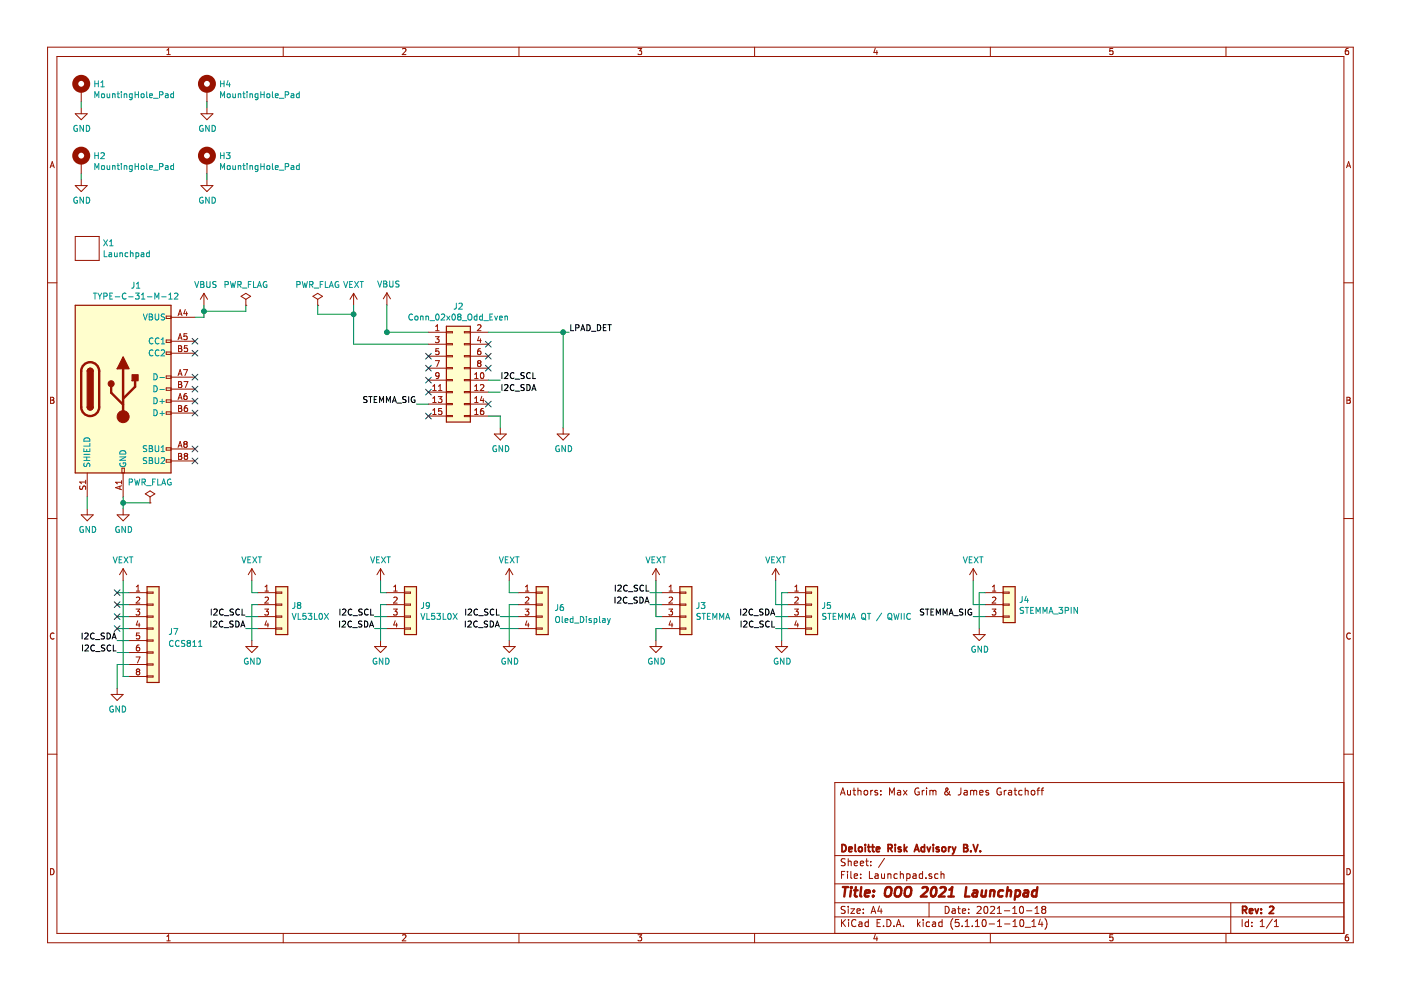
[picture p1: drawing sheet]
EESchema Schematic File Version 4
EELAYER 30 0
EELAYER END
$Descr A4 11693 8268
encoding utf-8
Sheet 1 1
Title "OOO 2021 Launchpad"
Date "2021-10-18"
Rev "2"
Comp "Deloitte Risk Advisory B.V."
Comment1 ""
Comment2 ""
Comment3 ""
Comment4 "Authors: Max Grim & James Gratchoff"
$EndDescr
$Comp
L Mechanical:MountingHole_Pad H1
U 1 1
P 675 750
F 0 "H1" H 775 799 50  0000 L CNN
F 1 "MountingHole_Pad" H 775 708 50  0000 L CNN
F 2 "MountingHole:MountingHole_4.3mm_M4_Pad_Via" H 675 750 50  0001 C CNN
F 3 "~" H 675 750 50  0001 C CNN
	1    675  750 
	1    0    0    -1  
$EndComp
$Comp
L Mechanical:MountingHole_Pad H4
U 1 1
P 1725 750
F 0 "H4" H 1825 799 50  0000 L CNN
F 1 "MountingHole_Pad" H 1825 708 50  0000 L CNN
F 2 "MountingHole:MountingHole_4.3mm_M4_Pad_Via" H 1725 750 50  0001 C CNN
F 3 "~" H 1725 750 50  0001 C CNN
	1    1725 750 
	1    0    0    -1  
$EndComp
$Comp
L Mechanical:MountingHole_Pad H2
U 1 1
P 675 1350
F 0 "H2" H 775 1399 50  0000 L CNN
F 1 "MountingHole_Pad" H 775 1308 50  0000 L CNN
F 2 "MountingHole:MountingHole_4.3mm_M4_Pad_Via" H 675 1350 50  0001 C CNN
F 3 "~" H 675 1350 50  0001 C CNN
	1    675  1350
	1    0    0    -1  
$EndComp
$Comp
L Mechanical:MountingHole_Pad H3
U 1 1
P 1725 1350
F 0 "H3" H 1825 1399 50  0000 L CNN
F 1 "MountingHole_Pad" H 1825 1308 50  0000 L CNN
F 2 "MountingHole:MountingHole_4.3mm_M4_Pad_Via" H 1725 1350 50  0001 C CNN
F 3 "~" H 1725 1350 50  0001 C CNN
	1    1725 1350
	1    0    0    -1  
$EndComp
$Comp
L Connector_Generic:Conn_01x04 J3
U 1 1
P 5725 5050
F 0 "J3" H 5805 5042 50  0000 L CNN
F 1 "STEMMA" H 5805 4951 50  0000 L CNN
F 2 "Launchpad:CONN-SMD_2001SMT-4P-WT" H 5725 5050 50  0001 C CNN
F 3 "https://datasheet.lcsc.com/lcsc/1810241220_Ckmtw-Shenzhen-Cankemeng-W-2001M04P-0400_C132498.pdf" H 5725 5050 50  0001 C CNN
F 4 "C132498" H 5725 5050 50  0001 C CNN "LCSC"
F 5 "4 Header PH 0.079\"(2.00mm) Male Pin SMD,P=2mm Wire To Board / Wire To Wire Connector ROHS" H 5725 5050 50  0001 C CNN "Description"
	1    5725 5050
	1    0    0    -1  
$EndComp
$Comp
L Connector_Generic:Conn_01x03 J4
U 1 1
P 8425 5050
F 0 "J4" H 8505 5092 50  0000 L CNN
F 1 "STEMMA_3PIN" H 8505 5001 50  0000 L CNN
F 2 "Launchpad:CONN-SMD_3P-P2.00_2001SMT-3P_P" H 8425 5050 50  0001 C CNN
F 3 "https://datasheet.lcsc.com/lcsc/1811151525_Ckmtw-Shenzhen-Cankemeng-W-2001M03P-0400_C155895.pdf~" H 8425 5050 50  0001 C CNN
F 4 "C155895" H 8425 5050 50  0001 C CNN "LCSC"
F 5 "3 Header PH 0.079\"(2.00mm) Male Pin SMD,P=2mm Wire To Board / Wire To Wire Connector ROHS" H 8425 5050 50  0001 C CNN "Description"
	1    8425 5050
	1    0    0    -1  
$EndComp
$Comp
L Connector_Generic:Conn_01x04 J5
U 1 1
P 6775 5050
F 0 "J5" H 6855 5042 50  0000 L CNN
F 1 "STEMMA QT / QWIIC" H 6855 4951 50  0000 L CNN
F 2 "Launchpad:CONN-SMD_1.0T-4P" H 6775 5050 50  0001 C CNN
F 3 "https://datasheet.lcsc.com/lcsc/1811082116_BOOMELE-Boom-Precision-Elec-C145956_C145956.pdf" H 6775 5050 50  0001 C CNN
F 4 "C145956" H 6775 5050 50  0001 C CNN "LCSC"
F 5 "4 Header SH 0.039\"(1.00mm) Male Pin SMD,P=1mm Wire To Board / Wire To Wire Connector ROHS" H 6775 5050 50  0001 C CNN "Description"
	1    6775 5050
	1    0    0    -1  
$EndComp
$Comp
L Connector_Generic:Conn_01x04 J6
U 1 1
P 4525 5050
F 0 "J6" H 4625 5025 50  0000 L CNN
F 1 "Oled_Display" H 4625 4925 50  0000 L CNN
F 2 "Connector_PinSocket_2.54mm:PinSocket_1x04_P2.54mm_Horizontal" H 4525 5050 50  0001 C CNN
F 3 "https://datasheet.lcsc.com/lcsc/2010160505_CJT-Changjiang-Connectors-A2541HWR-4P_C225512.pdf" H 4525 5050 50  0001 C CNN
F 4 "C225512" H 4525 5050 50  0001 C CNN "LCSC"
	1    4525 5050
	1    0    0    -1  
$EndComp
$Comp
L Connector_Generic:Conn_01x08 J7
U 1 1
P 1275 5250
F 0 "J7" H 1400 5225 50  0000 L CNN
F 1 "CCS811" H 1400 5125 50  0000 L CNN
F 2 "Connector_PinSocket_2.54mm:PinSocket_1x08_P2.54mm_Vertical" H 1275 5250 50  0001 C CNN
F 3 "https://datasheet.lcsc.com/lcsc/1912111437_HOAUC-2685Y-108CNG1SNA01_C350308.pdf" H 1275 5250 50  0001 C CNN
F 4 "C350308" H 1275 5250 50  0001 C CNN "LCSC"
	1    1275 5250
	1    0    0    -1  
$EndComp
NoConn ~ 1625 3150
NoConn ~ 1625 3250
NoConn ~ 1625 3350
NoConn ~ 1625 3450
NoConn ~ 1625 3750
NoConn ~ 1625 3850
Wire Wire Line
	1025 4150 1025 4200
$Comp
L power:GND #PWR0106
U 1 1
P 1025 4250
F 0 "#PWR0106" H 1025 4000 50  0001 C CNN
F 1 "GND" H 1030 4077 50  0000 C CNN
F 2 "" H 1025 4250 50  0001 C CNN
F 3 "" H 1025 4250 50  0001 C CNN
	1    1025 4250
	1    0    0    -1  
$EndComp
$Comp
L power:GND #PWR0107
U 1 1
P 725 4250
F 0 "#PWR0107" H 725 4000 50  0001 C CNN
F 1 "GND" H 730 4077 50  0000 C CNN
F 2 "" H 725 4250 50  0001 C CNN
F 3 "" H 725 4250 50  0001 C CNN
	1    725  4250
	1    0    0    -1  
$EndComp
Wire Wire Line
	725  4150 725  4250
$Comp
L LaunchPad:TYPE-C-31-M-12 J1
U 1 1
P 1025 3250
F 0 "J1" H 1132 4117 50  0000 C CNN
F 1 "TYPE-C-31-M-12" H 1132 4026 50  0000 C CNN
F 2 "Launchpad:TYPE-C-31-M-12" H 2200 2475 50  0001 C CNN
F 3 "https://datasheet.lcsc.com/szlcsc/1912111437_LOWPOWER-LPW5209AB5F_C387727.pdf" H 1175 3250 50  0001 C CNN
F 4 "C165948" H 1900 2375 50  0001 C CNN "LCSC"
	1    1025 3250
	1    0    0    -1  
$EndComp
$Comp
L LaunchPad:Launchpad X1
U 1 1
P 725 2075
F 0 "X1" H 853 2121 50  0000 L CNN
F 1 "Launchpad" H 853 2030 50  0000 L CNN
F 2 "Launchpad:Launchpad" H 725 2075 50  0001 C CNN
F 3 "" H 725 2075 50  0001 C CNN
	1    725  2075
	1    0    0    -1  
$EndComp
Wire Wire Line
	675  850  675  900 
Wire Wire Line
	675  1450 675  1500
Wire Wire Line
	1725 850  1725 900 
Wire Wire Line
	1725 1450 1725 1500
$Comp
L power:GND #PWR0108
U 1 1
P 1725 1500
F 0 "#PWR0108" H 1725 1250 50  0001 C CNN
F 1 "GND" H 1730 1327 50  0000 C CNN
F 2 "" H 1725 1500 50  0001 C CNN
F 3 "" H 1725 1500 50  0001 C CNN
	1    1725 1500
	1    0    0    -1  
$EndComp
$Comp
L power:GND #PWR0109
U 1 1
P 675 1500
F 0 "#PWR0109" H 675 1250 50  0001 C CNN
F 1 "GND" H 680 1327 50  0000 C CNN
F 2 "" H 675 1500 50  0001 C CNN
F 3 "" H 675 1500 50  0001 C CNN
	1    675  1500
	1    0    0    -1  
$EndComp
$Comp
L power:GND #PWR0110
U 1 1
P 675 900
F 0 "#PWR0110" H 675 650 50  0001 C CNN
F 1 "GND" H 680 727 50  0000 C CNN
F 2 "" H 675 900 50  0001 C CNN
F 3 "" H 675 900 50  0001 C CNN
	1    675  900 
	1    0    0    -1  
$EndComp
$Comp
L power:GND #PWR0111
U 1 1
P 1725 900
F 0 "#PWR0111" H 1725 650 50  0001 C CNN
F 1 "GND" H 1730 727 50  0000 C CNN
F 2 "" H 1725 900 50  0001 C CNN
F 3 "" H 1725 900 50  0001 C CNN
	1    1725 900 
	1    0    0    -1  
$EndComp
Wire Wire Line
	3575 3375 3475 3375
Wire Wire Line
	4075 3475 4175 3475
Text Label 3475 3375 2    50   ~ 0
STEMMA_SIG
Wire Wire Line
	4075 3275 4175 3275
Wire Wire Line
	4075 3175 4175 3175
Text Label 4750 2775 0    50   ~ 0
LPAD_DET
Wire Wire Line
	4175 3475 4175 3575
$Comp
L power:GND #PWR0112
U 1 1
P 4175 3575
F 0 "#PWR0112" H 4175 3325 50  0001 C CNN
F 1 "GND" H 4180 3402 50  0000 C CNN
F 2 "" H 4175 3575 50  0001 C CNN
F 3 "" H 4175 3575 50  0001 C CNN
	1    4175 3575
	1    0    0    -1  
$EndComp
NoConn ~ 3575 2975
NoConn ~ 3575 3075
NoConn ~ 3575 3175
Wire Wire Line
	1625 2650 1700 2650
Wire Wire Line
	1700 2650 1700 2600
$Comp
L power:VBUS #PWR0101
U 1 1
P 3228 2546
F 0 "#PWR0101" H 3228 2396 50  0001 C CNN
F 1 "VBUS" H 3243 2719 50  0000 C CNN
F 2 "" H 3228 2546 50  0001 C CNN
F 3 "" H 3228 2546 50  0001 C CNN
	1    3228 2546
	1    0    0    -1  
$EndComp
$Comp
L power:VBUS #PWR0103
U 1 1
P 1700 2550
F 0 "#PWR0103" H 1700 2400 50  0001 C CNN
F 1 "VBUS" H 1715 2723 50  0000 C CNN
F 2 "" H 1700 2550 50  0001 C CNN
F 3 "" H 1700 2550 50  0001 C CNN
	1    1700 2550
	1    0    0    -1  
$EndComp
Wire Wire Line
	1700 2600 2050 2600
Wire Wire Line
	2050 2600 2050 2550
Connection ~ 1700 2600
Wire Wire Line
	1700 2600 1700 2550
$Comp
L power:PWR_FLAG #FLG0101
U 1 1
P 2050 2550
F 0 "#FLG0101" H 2050 2625 50  0001 C CNN
F 1 "PWR_FLAG" H 2050 2723 50  0000 C CNN
F 2 "" H 2050 2550 50  0001 C CNN
F 3 "~" H 2050 2550 50  0001 C CNN
	1    2050 2550
	1    0    0    -1  
$EndComp
Wire Wire Line
	4075 2775 4700 2775
$Comp
L power:GND #PWR0113
U 1 1
P 4700 3575
F 0 "#PWR0113" H 4700 3325 50  0001 C CNN
F 1 "GND" H 4705 3402 50  0000 C CNN
F 2 "" H 4700 3575 50  0001 C CNN
F 3 "" H 4700 3575 50  0001 C CNN
	1    4700 3575
	1    0    0    -1  
$EndComp
Wire Wire Line
	4700 2775 4700 3575
Text Label 4175 5250 2    50   ~ 0
I2C_SDA
Text Label 4175 5150 2    50   ~ 0
I2C_SCL
$Comp
L power:GND #PWR0114
U 1 1
P 4250 5350
F 0 "#PWR0114" H 4250 5100 50  0001 C CNN
F 1 "GND" H 4255 5177 50  0000 C CNN
F 2 "" H 4250 5350 50  0001 C CNN
F 3 "" H 4250 5350 50  0001 C CNN
	1    4250 5350
	1    0    0    -1  
$EndComp
$Comp
L LaunchPad:VEXT #PWR0115
U 1 1
P 4250 4850
F 0 "#PWR0115" H 4475 4850 20  0001 C CNN
F 1 "VEXT" H 4250 5023 50  0000 C CNN
F 2 "" H 4400 4875 60  0001 C CNN
F 3 "" H 4400 4875 60  0001 C CNN
	1    4250 4850
	1    0    0    -1  
$EndComp
Wire Wire Line
	4250 4850 4250 4950
Text Label 5425 4950 2    50   ~ 0
I2C_SCL
Text Label 5425 5050 2    50   ~ 0
I2C_SDA
Wire Wire Line
	5525 5050 5425 5050
Wire Wire Line
	5525 4950 5425 4950
Wire Wire Line
	5525 5150 5475 5150
Wire Wire Line
	5475 5150 5475 4850
$Comp
L LaunchPad:VEXT #PWR0116
U 1 1
P 5475 4850
F 0 "#PWR0116" H 5700 4850 20  0001 C CNN
F 1 "VEXT" H 5475 5023 50  0000 C CNN
F 2 "" H 5625 4875 60  0001 C CNN
F 3 "" H 5625 4875 60  0001 C CNN
	1    5475 4850
	1    0    0    -1  
$EndComp
Wire Wire Line
	5525 5250 5475 5250
Wire Wire Line
	5475 5250 5475 5350
$Comp
L power:GND #PWR0117
U 1 1
P 5475 5350
F 0 "#PWR0117" H 5475 5100 50  0001 C CNN
F 1 "GND" H 5480 5177 50  0000 C CNN
F 2 "" H 5475 5350 50  0001 C CNN
F 3 "" H 5475 5350 50  0001 C CNN
	1    5475 5350
	1    0    0    -1  
$EndComp
Wire Wire Line
	6575 4950 6525 4950
Wire Wire Line
	6525 4950 6525 5350
$Comp
L power:GND #PWR0118
U 1 1
P 6525 5350
F 0 "#PWR0118" H 6525 5100 50  0001 C CNN
F 1 "GND" H 6530 5177 50  0000 C CNN
F 2 "" H 6525 5350 50  0001 C CNN
F 3 "" H 6525 5350 50  0001 C CNN
	1    6525 5350
	1    0    0    -1  
$EndComp
Wire Wire Line
	6575 5050 6475 5050
Wire Wire Line
	6475 5050 6475 4850
$Comp
L LaunchPad:VEXT #PWR0119
U 1 1
P 6475 4850
F 0 "#PWR0119" H 6700 4850 20  0001 C CNN
F 1 "VEXT" H 6475 5023 50  0000 C CNN
F 2 "" H 6625 4875 60  0001 C CNN
F 3 "" H 6625 4875 60  0001 C CNN
	1    6475 4850
	1    0    0    -1  
$EndComp
Text Label 6475 5250 2    50   ~ 0
I2C_SCL
Text Label 6475 5150 2    50   ~ 0
I2C_SDA
Wire Wire Line
	6475 5150 6575 5150
Wire Wire Line
	6475 5250 6575 5250
Wire Wire Line
	8225 4950 8175 4950
Wire Wire Line
	8175 4950 8175 5250
$Comp
L power:GND #PWR0120
U 1 1
P 8175 5250
F 0 "#PWR0120" H 8175 5000 50  0001 C CNN
F 1 "GND" H 8180 5077 50  0000 C CNN
F 2 "" H 8175 5250 50  0001 C CNN
F 3 "" H 8175 5250 50  0001 C CNN
	1    8175 5250
	1    0    0    -1  
$EndComp
Wire Wire Line
	8225 5050 8125 5050
Wire Wire Line
	8125 4850 8125 5050
$Comp
L LaunchPad:VEXT #PWR0121
U 1 1
P 8125 4850
F 0 "#PWR0121" H 8350 4850 20  0001 C CNN
F 1 "VEXT" H 8125 5023 50  0000 C CNN
F 2 "" H 8275 4875 60  0001 C CNN
F 3 "" H 8275 4875 60  0001 C CNN
	1    8125 4850
	1    0    0    -1  
$EndComp
Wire Wire Line
	8225 5150 8125 5150
Text Label 8125 5150 2    50   ~ 0
STEMMA_SIG
Wire Wire Line
	975  4950 1075 4950
NoConn ~ 975  4950
Wire Wire Line
	975  5050 1075 5050
NoConn ~ 975  5050
Wire Wire Line
	975  5150 1075 5150
NoConn ~ 975  5150
Wire Wire Line
	975  5250 1075 5250
NoConn ~ 975  5250
Text Label 975  5450 2    50   ~ 0
I2C_SCL
Text Label 975  5350 2    50   ~ 0
I2C_SDA
Wire Wire Line
	975  5350 1075 5350
Wire Wire Line
	975  5450 1075 5450
Wire Wire Line
	975  5550 975  5750
$Comp
L power:GND #PWR0122
U 1 1
P 975 5750
F 0 "#PWR0122" H 975 5500 50  0001 C CNN
F 1 "GND" H 980 5577 50  0000 C CNN
F 2 "" H 975 5750 50  0001 C CNN
F 3 "" H 975 5750 50  0001 C CNN
	1    975  5750
	1    0    0    -1  
$EndComp
Wire Wire Line
	1075 5550 975  5550
Wire Wire Line
	1075 5650 1025 5650
Wire Wire Line
	1025 5650 1025 4850
$Comp
L LaunchPad:VEXT #PWR0123
U 1 1
P 1025 4850
F 0 "#PWR0123" H 1250 4850 20  0001 C CNN
F 1 "VEXT" H 1025 5023 50  0000 C CNN
F 2 "" H 1175 4875 60  0001 C CNN
F 3 "" H 1175 4875 60  0001 C CNN
	1    1025 4850
	1    0    0    -1  
$EndComp
Text Label 2050 5150 2    50   ~ 0
I2C_SCL
Text Label 2050 5250 2    50   ~ 0
I2C_SDA
Wire Wire Line
	2100 4950 2100 4850
$Comp
L LaunchPad:VEXT #PWR0124
U 1 1
P 2100 4850
F 0 "#PWR0124" H 2325 4850 20  0001 C CNN
F 1 "VEXT" H 2100 5023 50  0000 C CNN
F 2 "" H 2250 4875 60  0001 C CNN
F 3 "" H 2250 4875 60  0001 C CNN
	1    2100 4850
	1    0    0    -1  
$EndComp
$Comp
L power:GND #PWR0125
U 1 1
P 2100 5350
F 0 "#PWR0125" H 2100 5100 50  0001 C CNN
F 1 "GND" H 2105 5177 50  0000 C CNN
F 2 "" H 2100 5350 50  0001 C CNN
F 3 "" H 2100 5350 50  0001 C CNN
	1    2100 5350
	1    0    0    -1  
$EndComp
Wire Wire Line
	2100 4950 2150 4950
Wire Wire Line
	2150 5050 2100 5050
Wire Wire Line
	2100 5050 2100 5350
Wire Wire Line
	2050 5150 2150 5150
Wire Wire Line
	2050 5250 2150 5250
$Comp
L Connector_Generic:Conn_01x04 J9
U 1 1
P 3425 5050
F 0 "J9" H 3505 5042 50  0000 L CNN
F 1 "VL53L0X" H 3505 4951 50  0000 L CNN
F 2 "Connector_PinSocket_2.54mm:PinSocket_1x04_P2.54mm_Vertical" H 3425 5050 50  0001 C CNN
F 3 "https://datasheet.lcsc.com/lcsc/1912111437_HOAUC-2685Y-104CNG1SNA01_C350310.pdf" H 3425 5050 50  0001 C CNN
F 4 "C350310" H 3425 5050 50  0001 C CNN "LCSC"
	1    3425 5050
	1    0    0    -1  
$EndComp
Text Label 3125 5150 2    50   ~ 0
I2C_SCL
Text Label 3125 5250 2    50   ~ 0
I2C_SDA
Wire Wire Line
	3175 4950 3175 4850
$Comp
L LaunchPad:VEXT #PWR0126
U 1 1
P 3175 4850
F 0 "#PWR0126" H 3400 4850 20  0001 C CNN
F 1 "VEXT" H 3175 5023 50  0000 C CNN
F 2 "" H 3325 4875 60  0001 C CNN
F 3 "" H 3325 4875 60  0001 C CNN
	1    3175 4850
	1    0    0    -1  
$EndComp
$Comp
L power:GND #PWR0127
U 1 1
P 3175 5350
F 0 "#PWR0127" H 3175 5100 50  0001 C CNN
F 1 "GND" H 3180 5177 50  0000 C CNN
F 2 "" H 3175 5350 50  0001 C CNN
F 3 "" H 3175 5350 50  0001 C CNN
	1    3175 5350
	1    0    0    -1  
$EndComp
Wire Wire Line
	3175 4950 3225 4950
Wire Wire Line
	3225 5050 3175 5050
Wire Wire Line
	3175 5050 3175 5350
Wire Wire Line
	3125 5150 3225 5150
Wire Wire Line
	3125 5250 3225 5250
NoConn ~ 3575 3275
Text Label 4175 3275 0    50   ~ 0
I2C_SDA
Text Label 4175 3175 0    50   ~ 0
I2C_SCL
NoConn ~ 4075 2875
NoConn ~ 4075 2975
NoConn ~ 4075 3075
$Comp
L power:PWR_FLAG #FLG0102
U 1 1
P 2650 2550
F 0 "#FLG0102" H 2650 2625 50  0001 C CNN
F 1 "PWR_FLAG" H 2650 2723 50  0000 C CNN
F 2 "" H 2650 2550 50  0001 C CNN
F 3 "~" H 2650 2550 50  0001 C CNN
	1    2650 2550
	1    0    0    -1  
$EndComp
Wire Wire Line
	3228 2546 3228 2775
NoConn ~ 1625 2850
NoConn ~ 1625 2950
$Comp
L Connector_Generic:Conn_01x04 J8
U 1 1
P 2350 5050
F 0 "J8" H 2430 5042 50  0000 L CNN
F 1 "VL53L0X" H 2430 4951 50  0000 L CNN
F 2 "Connector_PinSocket_2.54mm:PinSocket_1x04_P2.54mm_Vertical" H 2350 5050 50  0001 C CNN
F 3 "https://datasheet.lcsc.com/lcsc/1912111437_HOAUC-2685Y-104CNG1SNA01_C350310.pdf" H 2350 5050 50  0001 C CNN
F 4 "C350310" H 2350 5050 50  0001 C CNN "LCSC"
	1    2350 5050
	1    0    0    -1  
$EndComp
Wire Wire Line
	4250 4950 4325 4950
Wire Wire Line
	4325 5050 4250 5050
Wire Wire Line
	4250 5050 4250 5350
Wire Wire Line
	4175 5150 4325 5150
Wire Wire Line
	4175 5250 4325 5250
$Comp
L LaunchPad:VEXT #PWR0102
U 1 1
P 2950 2550
F 0 "#PWR0102" H 3175 2550 20  0001 C CNN
F 1 "VEXT" H 2950 2723 50  0000 C CNN
F 2 "" H 3100 2575 60  0001 C CNN
F 3 "" H 3100 2575 60  0001 C CNN
	1    2950 2550
	1    0    0    -1  
$EndComp
Wire Wire Line
	2950 2875 2950 2625
Wire Wire Line
	2650 2550 2650 2625
Wire Wire Line
	2650 2625 2950 2625
Connection ~ 2950 2625
Wire Wire Line
	2950 2625 2950 2550
$Comp
L Connector_Generic:Conn_02x08_Odd_Even J2
U 1 1
P 3775 3075
F 0 "J2" H 3825 3592 50  0000 C CNN
F 1 "Conn_02x08_Odd_Even" H 3825 3501 50  0000 C CNN
F 2 "Connector_PinHeader_2.54mm:PinHeader_2x08_P2.54mm_Horizontal" H 3775 3075 50  0001 C CNN
F 3 "https://datasheet.lcsc.com/lcsc/2003091512_XFCN-PZ254R-12-16P_C492436.pdf" H 3775 3075 50  0001 C CNN
F 4 "C492436" H 3775 3075 50  0001 C CNN "LCSC"
	1    3775 3075
	1    0    0    -1  
$EndComp
Wire Wire Line
	3575 2875 2950 2875
Wire Wire Line
	3225 2775 3228 2775
Connection ~ 3228 2775
Wire Wire Line
	3228 2775 3575 2775
NoConn ~ 3575 3475
NoConn ~ 4075 3375
Wire Wire Line
	4700 2775 4750 2775
Connection ~ 4700 2775
Connection ~ 1025 4200
Wire Wire Line
	1025 4200 1025 4250
$Comp
L power:PWR_FLAG #FLG0103
U 1 1
P 1250 4200
F 0 "#FLG0103" H 1250 4275 50  0001 C CNN
F 1 "PWR_FLAG" H 1250 4373 50  0000 C CNN
F 2 "" H 1250 4200 50  0001 C CNN
F 3 "~" H 1250 4200 50  0001 C CNN
	1    1250 4200
	1    0    0    -1  
$EndComp
Wire Wire Line
	1025 4200 1250 4200
$EndSCHEMATC
